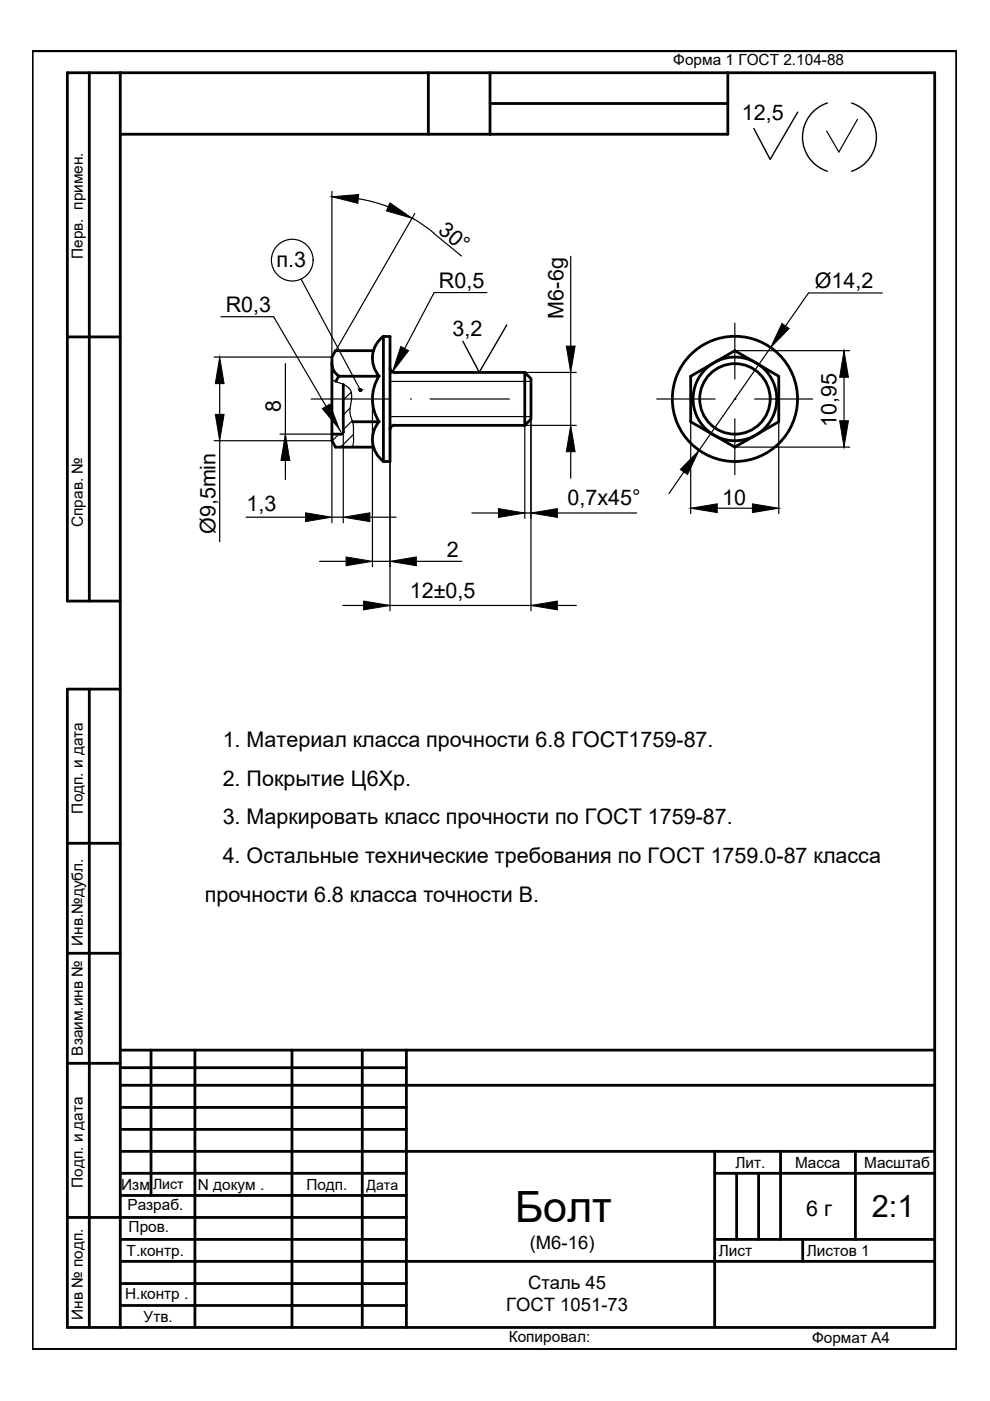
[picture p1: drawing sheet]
<svg xmlns="http://www.w3.org/2000/svg" width="210mm" height="297mm" viewBox="0 0 210 297" stroke-linecap="round" stroke-linejoin="round" font-family="sans-serif">
<!-- layer: 0 -->
<g fill="none" stroke="#000" stroke-width=".59">
<path d="M18.9 15.4v112M25.5 15.4v266M90.8 15.4v13.1h13.1M103.9 15.4v13.1M154.3 15.4v13.1h-50.4M25.5 28.5h65.3M103.9 21.9h50.4M14.3 71.4h11.2M25.5 127.4h-11.2v-112h183.9v266h-183.9v-135.3h11.2M18.9 146.1v135.3M14.3 178.8h11.2M14.3 202.1h11.2"/>
<path d="M14.3 225.4h11.2M25.5 230.1h172.7M25.5 222.6h172.7M25.5 234.8h60.7M25.5 239.5h60.7M25.5 226.4h60.7M32 222.6v30.9M41.3 222.6v58.8M61.9 222.6v58.8M76.8 222.6v58.8M86.2 222.6v58.8M14.3 258.1h71.9"/>
<path d="M25.5 244.1h172.7M25.5 248.8h60.7M25.5 253.5h60.7M151.5 244.1v37.3M151.5 248.8h46.7M156.2 248.8v14M160.8 248.8v14M165.5 244.1v18.7M181.4 244.1v18.7M25.5 267.4h172.7M25.5 272.1h60.7M25.5 276.8h60.7"/>
<path d="M25.5 262.8h60.7M151.5 262.8h46.7M170.2 262.8v4.6"/>
</g>
<path d="M6.8 10.8h196v275.3h-196z" fill="none" stroke="#7fff7f" stroke-width=".25"/>
<g fill="none" stroke="#000" stroke-width=".59">
<path d="M70.4 77a3.2 3.2 0 0 0 1.5 2.8h8.5M71.9 79.7l-.7 1.2M79.2 74.4h-8.1l-.7 1.3v17.7l.7 1.4h8.1M80.4 79.7a9 9 0 0 0 0 9.7h-5.6M81.3 71.3h1.4v26.5h-1.4zM81.3 71.3a5.8 5.8 0 0 0-.9 8.4M82.7 78a.95 .95 0 0 0 .9 1h27.7M111.3 79l1.3 1.3v8.6l-1.3 1.3M111.3 79v11.2M146.4 79.8l9.4-5.4 9.3 5.4v9.6l-9.3 5.4-9.4-5.4zM72.8 81.5v10M72.8 91.5l-.3 .5h-.2h-1.9"/>
<path d="M80.4 89.4a5.8 5.8 0 0 0 .9 8.4M111.3 90.2l-27.7-.1a.95 .95 0 0 0-.9 1"/>
<circle cx="155.8" cy="84.6" r="13.3"/>
<circle cx="155.8" cy="84.6" r="8.9"/>
<circle cx="155.8" cy="84.6" r="7.5"/>
</g>
<g fill="none" stroke="#000" stroke-width=".25">
<path d="M181.8 25.3l-3.9 6.9-2.6-4.4M63.9 59.2l12.5 23.5M70.4 40.6v35.1h-25M76 42.1a34 34 0 0 1 6.3 1.7M87.4 46.2l2.4 1.5 2.2 1.7M87.9 45.3l-16.7 29.1M92 49.5l5.8 4.8M121 54.3v19.1M46.8 67.2h11.2l11.1 19M60.5 77.1v24.6M103.2 62h-11.2l-6.2 11.9M111.3 79h10.9"/>
<path d="M121 79v11.2M155.8 74.4h24.3M163.4 73.7l-15.2 21.8M179 80v9.2M187.1 62.1h-15.7l-4.8 7M45.4 93.4h25M46.6 81.3v6.6M46.6 93.4v21.5M59.4 92h11v18.8M70.4 80.5l2 .8a2.65 2.65 0 0 1 2.2 3.2l-.2 1.1a5.6 5.6 0 0 0 .4 4l.2 3.7-.3 1.5M71.9 91l.3 .5M72.8 91.1v19.7"/>
<path d="M79 84.6v35.6M82.7 84.6v44.9M111.3 90.2h10.9M111.3 81.8v28.1M112.6 81.8v47.7M121 95.8v5.6M146.4 89.4v19.5M155.8 94.8h24.3M165.1 89.4v19.5M52.2 109.7h12.6M67.7 119h5.7M70.4 109.7h2.4"/>
<path d="M78.4 109.7h5.6M79 119h3.7M88.3 119h9.6M100 108.8h5.7M111.3 108.8h1.3M118.2 108.8h16.8M145 100l-3.2 4.7M152.1 107.8h7.4M72.7 128.4h49.5"/>
<circle cx="62" cy="55.2" r="4.4"/>
</g>
<g fill="#000" stroke="#000" stroke-width=".21">
<path d="M70.4 41.7l5.6-.5-.1 1.9zM82.7 43l4.7 3.3-5.5-1.6zM85 73.5l1.6 .9-3.4 4.5zM120.1 73.4h1.8l-.9 5.6zM165.8 68.6l1.5 1.1-3.9 4zM179 74.4l.9 5.6h-1.9zM46.6 75.7l.9 5.6h-1.9zM45.6 87.9h1.9l-.9 5.5zM60.5 92l.9 5.6h-1.8zM68.3 86.6l1.6-.9 2 5.3zM121 90.2l.9 5.6h-1.8zM148.2 95.5l-2.4 5.1-1.6-1.1z"/>
<path d="M178 89.2h1.9l-.9 5.6zM64.8 108.7l5.6 1-5.6 .9zM73.4 118.1l5.6 .9-5.6 .9zM72.8 109.7l5.6-1v1.9zM82.7 119l5.6-.9v1.8zM105.7 107.8l5.6 1-5.6 .9zM112.6 108.8l5.6-1v1.9zM146.4 107.8l5.7-1v1.9zM159.5 106.8l5.6 1-5.6 .9zM77.1 127.4l5.6 1-5.6 .9zM112.6 128.4l5.6-1v1.9z"/>
</g>
<path d="M169.1 23.8l-5.8 10-3.5-6.6M175.4 21.8a7.6 7.6 0 0 0-5.2 7.3 7.6 7.6 0 0 0 5.2 7.2M180.6 21.8a7.6 7.6 0 0 1 5.2 7.3 7.6 7.6 0 0 1-5.2 7.2M107.5 68.9l-5.9 10-3.5-6.5" fill="none" stroke="#000" stroke-width=".3"/>
<path d="M155.8 68.5v11.9M66 84.6h16.8M82.7 80.9h29.9M82.7 88.3h29.9M87 84.6h.1M91.2 84.6h16.8M139.2 84.6h12.4M155.8 84.6h.1M155.8 88.8v11.8M160 84.6h12.3" fill="none" stroke="#000" stroke-width=".25"/>
<g fill="none" stroke="#000" stroke-width=".25">
<path d="M71.9 92l-1.5 1.5M72.9 81.5l-.1 .2M74.2 86.5l-1.4 1.4M74.5 83.2l-1.7 1.6M74.7 89.2l-1.9 1.9M74.9 92.1l-2.7 2.7"/>
<circle cx="76.4" cy="82.7" r=".23"/>
</g>
<g fill="#000" stroke="#000" stroke-width=".21">
<path d="M76.3 82.5h.2zM76.3 82.9h.2z"/>
<path d="M76.3 82.5h.2zM76.3 82.5h.2z"/>
<path d="M76.3 82.5h.3zM76.3 82.5h.3z"/>
<path d="M76.3 82.9h.2zM76.3 82.9h.2z"/>
<path d="M76.3 82.5l.3 .1zM76.3 82.5l.3 .1z"/>
<path d="M76.3 82.9h.3zM76.3 82.9h.2z"/>
<path d="M76.2 82.6h.4zM76.2 82.6h.4z"/>
<path d="M76.2 82.6h.4zM76.2 82.6h.4z"/>
<path d="M76.2 82.9h.4zM76.2 82.9h.4z"/>
<path d="M76.2 82.6l.4 .1zM76.2 82.6l.4 .1z"/>
<path d="M76.2 82.7h.4zM76.2 82.7h.4z"/>
<path d="M76.2 82.7l.4 .1zM76.2 82.7l.4 .1z"/>
<path d="M76.2 82.8h.4zM76.2 82.8h.4z"/>
<path d="M76.2 82.8h.4zM76.2 82.8l.4 .1zM76.2 82.9h.4zM76.2 82.9h.4z"/>
</g>
<path d="M6.8 10.8h196v275.3h-196z" fill="none" stroke="#000" stroke-width=".59"/>
<text font-size="9.1" x="109.2" y="259">Болт</text>
<text font-size="6.5" x="184.8" y="258.1">2:1</text>
<g font-size="4.6">
<text x="157.3" y="25.5">12,5</text>
<text x="92.7" y="49.2" transform="rotate(39 92.7 49.2)">30°</text>
<text x="58.6" y="56.7">п.3</text>
<text x="93.1" y="61">R0,5</text>
<text x="172.7" y="61.1">Ø14,2</text>
<text x="47.9" y="66.1">R0,3</text>
<text x="95.9" y="71.1">3,2</text>
<text x="119.5" y="67.5" transform="rotate(-90 119.5 67.5)">M6-6g</text>
<text x="59.6" y="87.3" transform="rotate(-90 59.6 87.3)">8</text>
<text x="177.3" y="90.4" transform="rotate(-90 177.3 90.4)">10,95</text>
<text x="120.3" y="107.2">0,7x45°</text>
<text x="153.1" y="107.1">10</text>
<text x="45.7" y="113.3" transform="rotate(-90 45.7 113.3)">Ø9,5min</text>
<text x="52.3" y="108.4">1,3</text>
<text x="94.7" y="118.1">2</text>
<text x="86.9" y="126.7">12±0,5</text>
<text x="47.2" y="158.3">1. Материал класса прочности 6.8 ГОСТ1759-87.</text>
<text x="47.2" y="166.6">2. Покрытие Ц6Хр.</text>
<text x="47.2" y="174.8">3. Маркировать класс прочности по ГОСТ 1759-87.</text>
<text x="47.2" y="183.1">4. Остальные технические требования по ГОСТ 1759.0-87 класса</text>
<text x="43.4" y="191.3">прочности 6.8 класса точности В.</text>
<text x="170.9" y="257.8">6 г</text>
</g>
<g font-size="3.9">
<text x="112.3" y="264.9">(М6-16)</text>
<text x="112" y="273.2">Сталь 45</text>
<text x="107.3" y="277.9">ГОСТ 1051-73</text>
</g>
<g font-size="3.3">
<text x="142.8" y="13.9">Форма 1 ГОСТ 2.104-88</text>
<text x="17.5" y="54.9" transform="rotate(-90 17.5 54.9)">Перв. примен.</text>
<text x="17.6" y="111.7" transform="rotate(-90 17.6 111.7)">Справ. №</text>
<text x="17.5" y="172.5" transform="rotate(-90 17.5 172.5)">Подп. и дата</text>
<text x="17.6" y="200.5" transform="rotate(-90 17.6 200.5)">Инв.№дубл.</text>
<text x="17.5" y="223.8" transform="rotate(-90 17.5 223.8)">Взаим.инв №</text>
<text x="17.5" y="251.9" transform="rotate(-90 17.5 251.9)">Подп. и дата</text>
<text x="155.9" y="247.6">Лит.</text>
<text x="168.6" y="247.6">Масса</text>
<text x="183.2" y="247.6">Масштаб</text>
<text x="25.7" y="252.3">Изм</text>
<text x="27" y="256.6">Разраб.</text>
<text x="42" y="252.3">N докум .</text>
<text x="65" y="252.3">Подп.</text>
<text x="27.3" y="261.3">Пров.</text>
<text x="26.9" y="266.3">Т.контр.</text>
<text x="152.4" y="266.2">Лист</text>
<text x="171.1" y="266.3">Листов 1</text>
<text x="26.5" y="275.3">Н.контр .</text>
<text x="17.5" y="279.8" transform="rotate(-90 17.5 279.8)">Инв № подп.</text>
<text x="30.5" y="280.3">Утв.</text>
<text x="107.9" y="284.6">Копировал:</text>
<text x="172.2" y="284.7">Формат А4</text>
</g>
<g font-size="3">
<text x="32.4" y="252.1">Лист</text>
<text x="77.7" y="252.4">Дата</text>
</g>
</svg>
